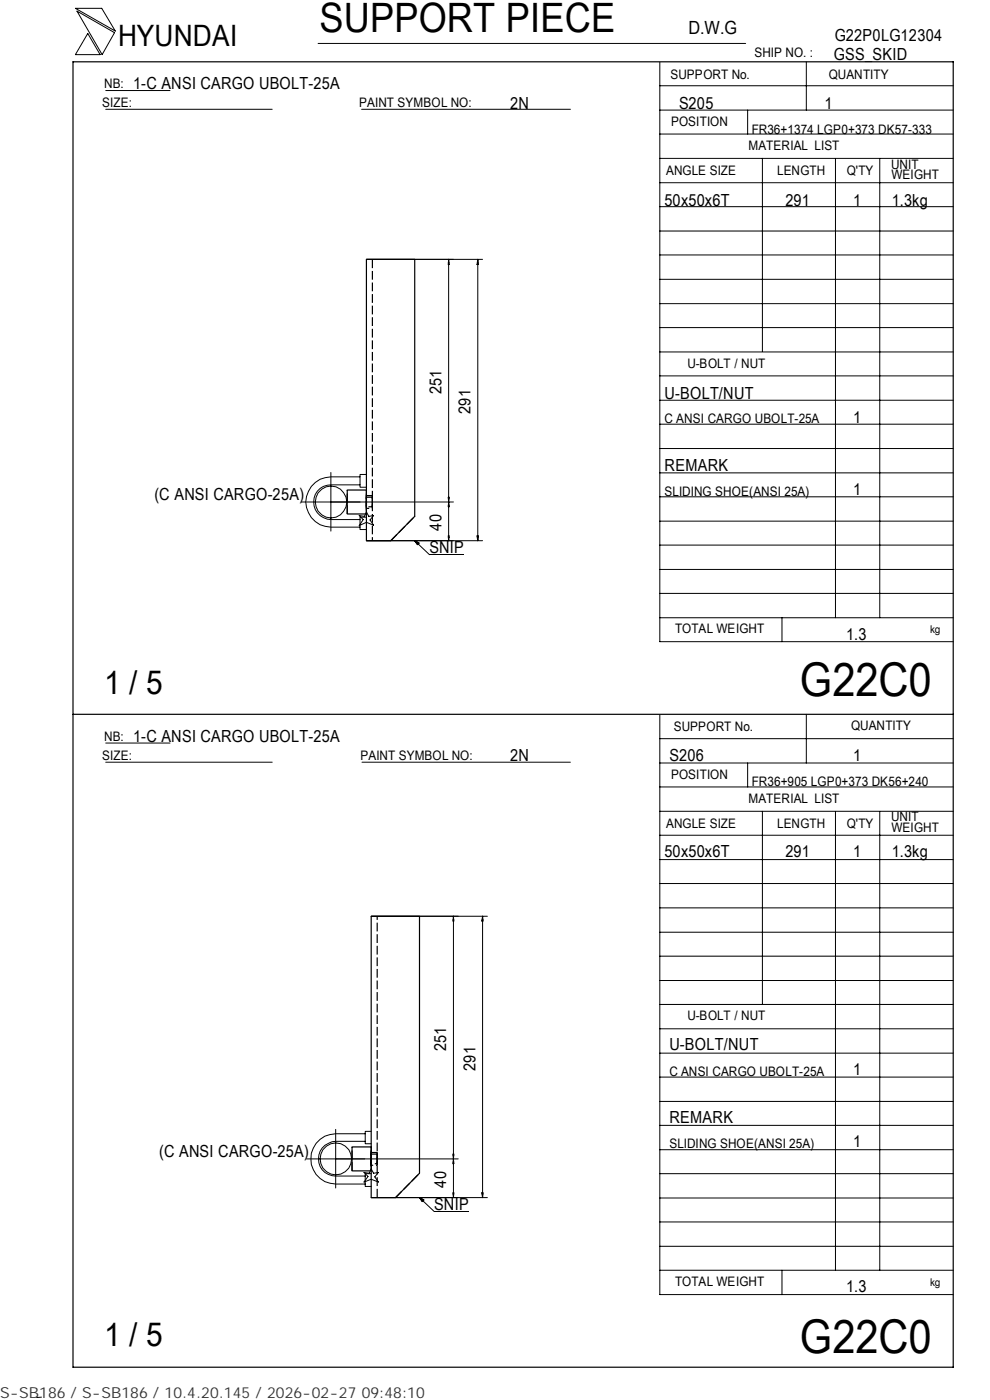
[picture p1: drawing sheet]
<svg xmlns="http://www.w3.org/2000/svg" width="210mm" height="297mm" viewBox="0 0 210 297" stroke-linecap="round" stroke-linejoin="round" font-family="sans-serif">
<g fill="none" stroke="#000" stroke-width=".21">
<path d="M16 1.8h5.6l2.9 4.8zM16.3 2.4l8 4.5-2.6 4.7zM18.6 7.1l2.6 4.5h-5.2zM22.4 19.2h13.7M67.5 9.2h90.6M139.9 18.2h62.3M139.9 13.2v122.9h62.3M171 13.1v10.3M22.4 23.2h35.3M76.7 23.2h44.3M139.9 38.8h62.3M139.9 33.6h62.3"/>
<path d="M139.9 28.4h62.3M139.9 23.4h62.3M158.6 23.4v5M161.7 33.6v41M177.2 33.7v97.4M186.6 33.7v97.4M77.7 55h24.7M95.1 55.8h.1M95.2 55v59.7M95.2 55v1.1h-.1zM101.3 55.8h.1M101.3 55l.1 1.1h-.2z"/>
<path d="M101.3 55v59.7M139.9 59.3h62.3M139.9 54.1h62.3M139.9 49h62.3M139.9 43.8h62.3M139.9 79.7h62.3M139.9 74.7h62.3M139.9 69.5h62.3M139.9 64.4h62.3M139.9 95.2h62.3M139.9 90h62.3M139.9 84.9h62.3"/>
<path d="M63.9 106.5h32.3M70.2 100.2v12.5M76.2 109.4l1.1 .1 .4-.9 .5 .9 1-.1-.7 .9 .7 1.1-1.5-.6-1.5 .7 .8-1.3zM76.4 101.2h-6.2a5.3 5.3 0 0 0-5.4 5.3 5.3 5.3 0 0 0 5.4 5.3h6.2M76.4 102.9h-6.2a3.7 3.7 0 0 0-3.7 3.6 3.7 3.7 0 0 0 3.7 3.7h6.2M77.7 100.7h-1.3v2.7h1.3M77.7 109.7h-1.3v2.6h1.3M88 114.7l.9 .5-.3 .4zM88 114.7l3.1 3M91.1 117.7h7.4M95.1 113.7h.1v1zM95.1 114h.1"/>
<path d="M95.1 107.2h.1M95.1 105.5l.1 2h-.1l.1-2zM95.1 105.8h.1M101.2 113.7h.2l-.1 1zM101.3 114h.1M102.4 114.7h-24.7M139.9 100.3h62.3M139.9 115.6h62.3M139.9 110.6h62.3M139.9 105.4h62.3M139.9 131.1h62.3M139.9 125.9h62.3"/>
<path d="M139.9 120.8h62.3M165.9 131.1v5M22.4 157.6h13.7M139.9 151.7v122.9h62.3M139.9 156.7h62.3M171 151.5v10.4M22.4 161.7h35.3M76.8 161.7h44.2M139.9 177.2h62.3M139.9 172.1h62.3M139.9 167h62.3M139.9 161.9h62.3"/>
<path d="M158.6 161.9v5.1M161.7 172.1v41M177.2 172.2v97.3M186.6 172.2v97.3M78.7 194.4h24.7M96.1 195.1h.2M96.2 194.4v59.7M96.2 194.4l.1 1h-.2zM102.3 195.1h.1M102.4 194.4v1h-.2zM102.4 194.4v59.7M139.9 182.4h62.3"/>
<path d="M139.9 197.8h62.3M139.9 192.6h62.3M139.9 187.4h62.3M139.9 218.3h62.3M139.9 213.1h62.3M139.9 208h62.3M139.9 202.9h62.3M71.2 239.6v12.4M139.9 238.7h62.3M139.9 233.7h62.3M139.9 228.5h62.3M139.9 223.4h62.3"/>
<path d="M77.2 248.7l1.1 .2 .4-.9 .5 .9 1.1-.2-.8 1 .8 1.1-1.6-.6-1.5 .6 .9-1.2zM77.5 240.5h-6.3a5.3 5.3 0 0 0-5.3 5.4 5.3 5.3 0 0 0 5.3 5.3h6.3M77.5 242.1h-6.3a3.7 3.7 0 0 0-3.6 3.7 3.7 3.7 0 0 0 3.6 3.7h6.3M78.7 254.1h24.7M78.7 240h-1.2v2.6h1.2M78.7 249h-1.2v2.7h1.2M89 254.1l.9 .5-.3 .3zM89 254.1l3.1 2.9h7.4M96.1 253.1h.2l-.1 1zM96.1 253.3h.2M96.1 246.5h.2M96.1 244.8l.2 2.1h-.2l.2-2.1z"/>
<path d="M96.1 245.2h.2M97.2 245.9h-32.2M102.2 253.1h.2v1zM102.3 253.3h.1M139.9 259.2h62.3M139.9 254.2h62.3M139.9 249h62.3M139.9 243.9h62.3M139.9 269.5h62.3M139.9 264.4h62.3M165.9 269.5v5.1M8.8 296.4l-1 .1"/>
<circle cx="70.2" cy="106.5" r="3.4"/>
<circle cx="71.2" cy="245.8" r="3.4"/>
</g>
<path d="M15.5 13.1h186.7v277h-186.7zM77.7 55h10.3v54.5l-5.1 5.2h-5.2zM77.7 104h-4.1v5h4.1M15.5 151.5h186.7M78.7 194.4h10.3v54.5l-5.1 5.2h-5.2zM78.7 243.3h-4v5.1h4" fill="none" stroke="#000" stroke-width=".25"/>
<g fill="none" stroke="#000" stroke-width=".25" stroke-dasharray="1.9 .6" stroke-linecap="butt">
<path d="M79 55v59.7M73.6 109v-5M77.7 104v5M77.7 105.7v-.2h1.3v2h-1.3v-1.8M77.7 107.9v-2.8h1.3v2.8h-1.3M77.7 109v-5M82.9 114.7l5.1-5.2M74.7 248.4v-5.1M78.7 248.4v-5.1v5.1M78.7 245.4v-.6h1.3v2.1h-1.3v-1.5M78.7 244.6l1.3-.1v2.7h-1.3v-2.6M80 254.1v-59.7"/>
<path d="M83.9 254.1l5.1-5.2"/>
</g>
<path d="M77.7 107.5v-2M79 105.5v2M78.7 246.9v-2.1M80 244.8v2.1" fill="none" stroke="#000" stroke-width=".25" stroke-dasharray="1.1 .3" stroke-linecap="butt"/>
<path d="M77.7 107.9v-2.8M79 105.1v2.8M78.7 247.2v-2.7M80 244.5v2.7" fill="none" stroke="#000" stroke-width=".25" stroke-dasharray="1.5 .5" stroke-linecap="butt"/>
<path d="M88.1 114.8h.8v.8h-.8zM89.1 254.2h.8v.7h-.8z" fill="#000"/>
<g font-size="9.9">
<text x="169.7" y="147.6">G22C0</text>
<text x="169.7" y="286.9">G22C0</text>
</g>
<text font-size="8.6" x="67.7" y="6.9">SUPPORT PIECE</text>
<g font-size="7">
<text x="22.1" y="147.2">1 / 5</text>
<text x="22.1" y="285.6">1 / 5</text>
</g>
<text font-size="6.3" x="25.1" y="9.8">HYUNDAI</text>
<text font-size="3.9" x="146" y="7.3">D.W.G</text>
<g font-size="3.5">
<text x="177" y="8.7">G22P0LG12304</text>
<text x="176.9" y="12.8">GSS_SKID</text>
<text x="28.3" y="19">1-C ANSI CARGO UBOLT-25A</text>
<text x="108.2" y="23.1">2N</text>
<text x="144" y="23.1">S205</text>
<text x="174.8" y="23.1">1</text>
<text x="141" y="43.6">50x50x6T</text>
<text x="166.6" y="43.6">291</text>
<text x="180.9" y="43.6">1</text>
<text x="189.1" y="43.6">1.3kg</text>
<text x="93.6" y="83.7" transform="rotate(-90 93.6 83.7)">251</text>
<text x="99.8" y="87.8" transform="rotate(-90 99.8 87.8)">291</text>
<text x="141" y="84.6">U-BOLT/NUT</text>
<text x="180.9" y="89.7">1</text>
<text x="141" y="99.9">REMARK</text>
<text x="32.8" y="106">(C ANSI CARGO-25A)</text>
<text x="180.9" y="105.1">1</text>
<text x="93.6" y="112.6" transform="rotate(-90 93.6 112.6)">40</text>
<text x="91.1" y="117.3">SNIP</text>
<text x="179.5" y="135.8">1.3</text>
<text x="28.3" y="157.3">1-C ANSI CARGO UBOLT-25A</text>
<text x="108.2" y="161.4">2N</text>
<text x="142" y="161.4">S206</text>
<text x="180.9" y="161.4">1</text>
<text x="141" y="181.9">50x50x6T</text>
<text x="166.6" y="181.9">291</text>
<text x="180.9" y="181.9">1</text>
<text x="189.1" y="181.9">1.3kg</text>
<text x="94.7" y="223" transform="rotate(-90 94.7 223)">251</text>
<text x="100.8" y="227.2" transform="rotate(-90 100.8 227.2)">291</text>
<text x="142" y="222.8">U-BOLT/NUT</text>
<text x="180.9" y="228">1</text>
<text x="142" y="238.3">REMARK</text>
<text x="33.8" y="245.4">(C ANSI CARGO-25A)</text>
<text x="180.9" y="243.3">1</text>
<text x="94.7" y="252" transform="rotate(-90 94.7 252)">40</text>
<text x="92.1" y="256.6">SNIP</text>
<text x="179.5" y="274.1">1.3</text>
</g>
<text font-size="3.2" fill="#323232" x="0" y="296.6">S-SB186 / S-SB186 / 10.4.20.145 / 2026-02-27 09:48:10</text>
<g font-size="2.8">
<text x="142.2" y="16.8">SUPPORT No.</text>
<text x="160" y="12.2">SHIP NO. :</text>
<text x="175.8" y="16.7">QUANTITY</text>
<text x="21.7" y="22.8">SIZE:</text>
<text x="22.1" y="18.7">NB:</text>
<text x="76.2" y="22.8">PAINT SYMBOL NO:</text>
<text x="142.3" y="26.8">POSITION</text>
<text x="159.4" y="28.4">FR36+1374 LGP0+373 DK57-333</text>
<text x="158.8" y="31.7">MATERIAL LIST</text>
<text x="189" y="35.8">UNIT</text>
<text x="141.3" y="37.2">ANGLE SIZE</text>
<text x="164.8" y="37.1">LENGTH</text>
<text x="179.6" y="37.1">Q'TY</text>
<text x="189.1" y="38">WEIGHT</text>
<text x="145.8" y="78">U-BOLT / NUT</text>
<text x="141" y="89.8">C ANSI CARGO UBOLT-25A</text>
<text x="141" y="105.2">SLIDING SHOE(ANSI 25A)</text>
<text x="143.2" y="134.4">TOTAL WEIGHT</text>
<text x="142.9" y="155">SUPPORT No.</text>
<text x="180.5" y="154.9">QUANTITY</text>
<text x="21.7" y="161.3">SIZE:</text>
<text x="22.1" y="157.1">NB:</text>
<text x="76.5" y="161.2">PAINT SYMBOL NO:</text>
<text x="142.3" y="165.3">POSITION</text>
<text x="159.4" y="166.7">FR36+905 LGP0+373 DK56+240</text>
<text x="158.8" y="170.3">MATERIAL LIST</text>
<text x="141.3" y="175.7">ANGLE SIZE</text>
<text x="164.8" y="175.6">LENGTH</text>
<text x="179.6" y="175.6">Q'TY</text>
<text x="189" y="174.2">UNIT</text>
<text x="189.1" y="176.5">WEIGHT</text>
<text x="145.8" y="216.5">U-BOLT / NUT</text>
<text x="142" y="228.2">C ANSI CARGO UBOLT-25A</text>
<text x="142" y="243.5">SLIDING SHOE(ANSI 25A)</text>
<text x="143.2" y="272.9">TOTAL WEIGHT</text>
</g>
<g font-size="2.3">
<text x="197.3" y="134.3">kg</text>
<text x="197.3" y="272.8">kg</text>
</g>
</svg>
